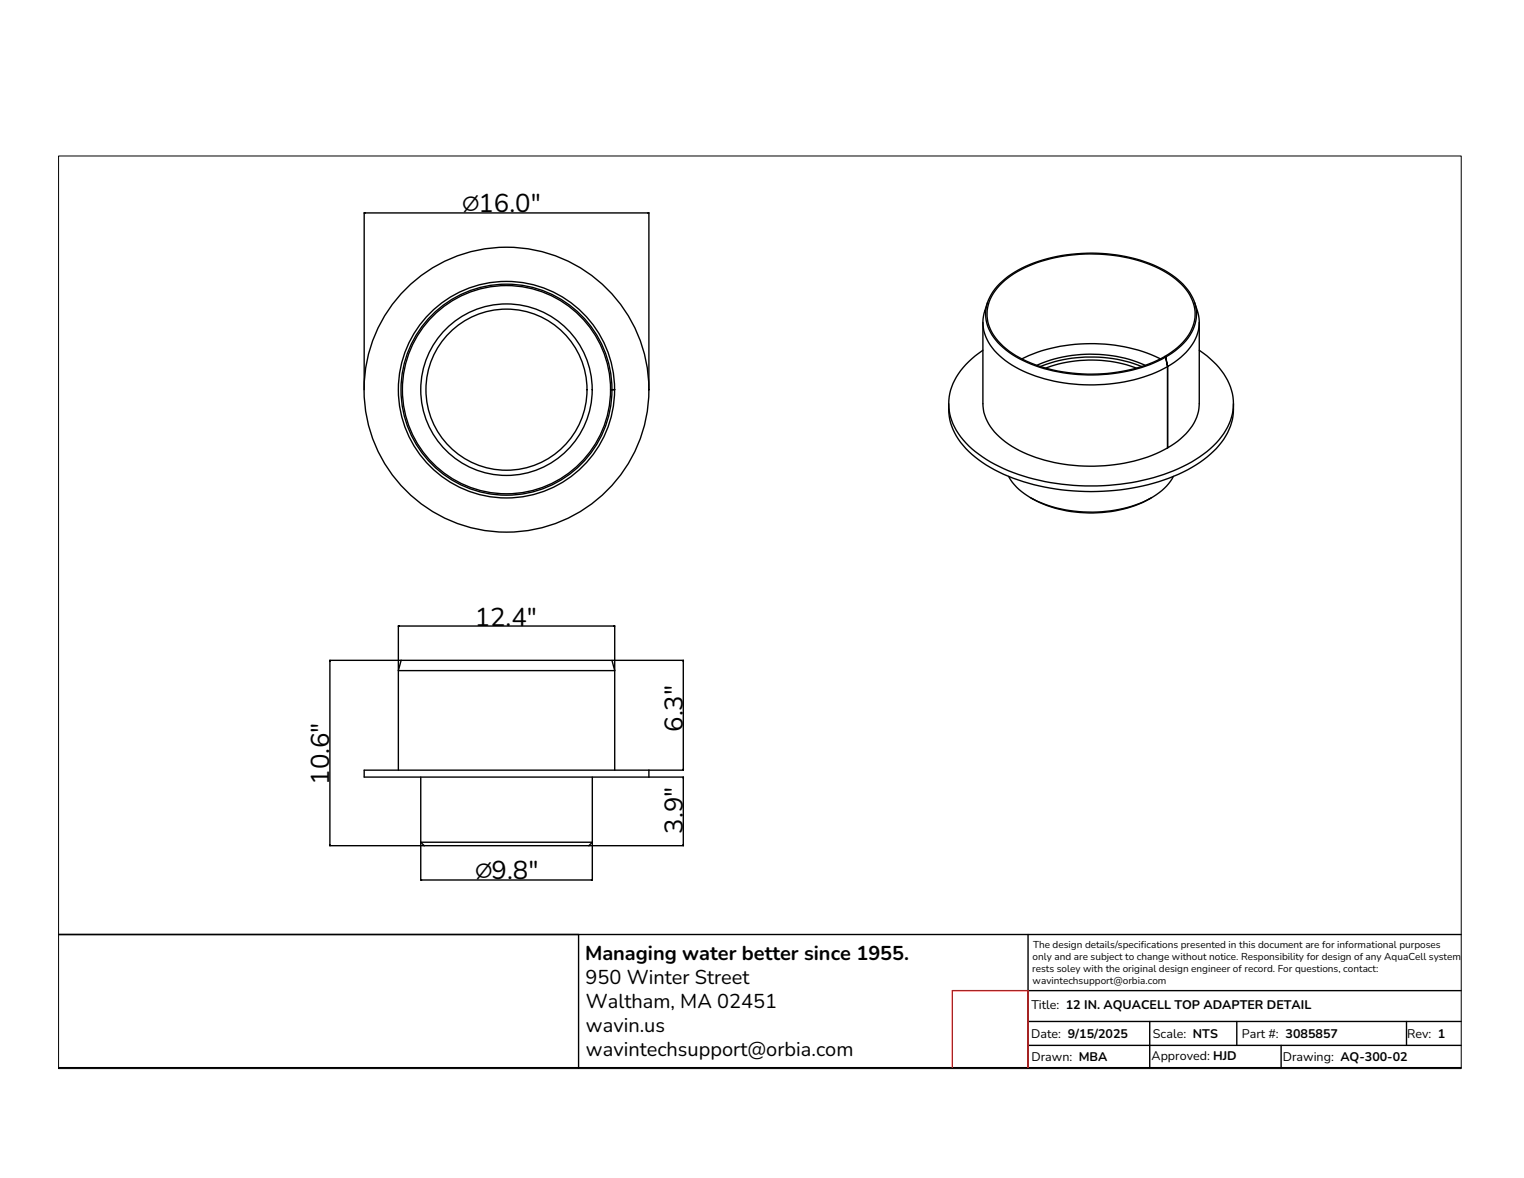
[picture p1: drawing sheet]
<svg xmlns="http://www.w3.org/2000/svg" width="279mm" height="216mm" viewBox="0 0 279 216" stroke-linecap="round" stroke-linejoin="round" font-family="sans-serif">
<!-- layer: DEFAULT -->
<path d="M10.8 171.3h257.1M188.5 171.3v24.4M10.8 195.7h257.1M188.5 191.6h79.4M188.5 181.6h79.4M188.5 187.2h79.4M210.8 187.2v8.5M226.7 187.2v4.4M234.9 191.6v4.1M257.9 187.2v4.4" fill="none" stroke="#000" stroke-width=".25"/>
<!-- layer: Heath Edit -->
<path d="M10.8 171.3h95.3v24.5" fill="none" stroke="#000" stroke-width=".25"/>
<path d="M174.6 195.8v-14.2h13.9v14.2" fill="none" stroke="#f00" stroke-width=".25"/>
<!-- layer: 0 -->
<g fill="none" stroke="#000" stroke-width=".25">
<path d="M180.2 59.1v14.9a9 9 0 0 0 4.1 7 27.4 27.4 0 0 0 17.3 4.4 27.9 27.9 0 0 0 12.4-3.3M181 55.4a7.8 7.8 0 0 0 2.2 9.8 23.8 23.8 0 0 0 13.7 5.2 29.9 29.9 0 0 0 17.1-3.2M219 55.4a7.6 7.6 0 0 1 .4 6.2 11.6 11.6 0 0 1-5.3 5.6l-.4-1.8a10.1 10.1 0 0 0 5.6-7.1 8.1 8.1 0 0 0-3.4-7.1 25 25 0 0 0-14.8-4.8 27.2 27.2 0 0 0-16.3 4.3 8.7 8.7 0 0 0-4.1 7.5 9.6 9.6 0 0 0 4.9 6.8 29.6 29.6 0 0 0 21.1 3 24.3 24.3 0 0 0 7-2.6l.3 1.8M219.9 59.1v14.9a8.9 8.9 0 0 1-4 6.9l-1.8 1.2v-14.9M111.9 71.4h.8zM173.9 74a11.3 11.3 0 0 0 4.9 9.8 31.9 31.9 0 0 0 16.9 6.1 39.7 39.7 0 0 0 22.8-4.2 14.4 14.4 0 0 0 7.4-8.8l.2-2.9M180.2 64.2a13 13 0 0 0-6.2 8.5 10.4 10.4 0 0 0 3.6 9 29.1 29.1 0 0 0 16 6.9 40.9 40.9 0 0 0 24.1-3.5 16 16 0 0 0 7.9-8 9.5 9.5 0 0 0-2.1-9.7l-2.2-2.2-1.4-1M187.3 65.8a30.3 30.3 0 0 1 25.4 0M190.1 67a25.1 25.1 0 0 1 19.9 0M190.7 67.2a25.7 25.7 0 0 1 18.6 0M191.7 67.5a24 24 0 0 1 16.7 0M213.5 65.3a10.1 10.1 0 0 0 5.6-7.1 8.4 8.4 0 0 0-4.1-7.4 26.9 26.9 0 0 0-17-4.2 23.8 23.8 0 0 0-13.8 4.8 7.8 7.8 0 0 0-3.1 7.6 11.1 11.1 0 0 0 6.4 6.9 30.1 30.1 0 0 0 26-.5h.2h-.2"/>
<path d="M214 67.2v14.9M184.9 87.3a12 12 0 0 0 7.3 5.4 24.7 24.7 0 0 0 19.2-1.7 9.7 9.7 0 0 0 3.7-3.7M188.9 91.2a23.4 23.4 0 0 0 22.2 0M214 82.1h.1M73 122.9h39.7M66.8 141.2h52.2v1.2h-52.2zM73 141.2v-18.3l.5-1.9h38.7l.5 1.9v18.3M77.1 142.4v12M77.1 154.4h31.5M108.6 142.4v12l-.6 .6h-30.2l-.7-.6"/>
<circle cx="92.8" cy="71.4" r="19.8"/>
<circle cx="92.9" cy="71.4" r="26.1"/>
<circle cx="92.9" cy="71.4" r="19.3"/>
<circle cx="92.9" cy="71.4" r="19.1"/>
<circle cx="92.9" cy="71.4" r="15.7"/>
<circle cx="92.9" cy="71.4" r="14.8"/>
</g>
<!-- layer: DIMENSION -->
<g fill="none" stroke="#000" stroke-width=".25">
<path d="M66.8 39l.1 .1zM118.8 39h.2zM66.8 71.4v-32.4h52.2v32.4M73 114.7h.2zM112.6 114.7h.1zM60.5 121l-.1 .2zM73 122.9v-8.2h39.7v8.2M73.5 121h-13v34h17.3M112.2 121h13.1v20.2h-6.3M125.3 121l-.1 .2zM60.4 154.8l.1 .2zM77.1 154.4v6.9h31.5v-6.9"/>
<path d="M119 142.4h6.3v12.6h-17.3M125.2 154.8l.1 .2zM125.2 141l.1 .2zM125.3 142.4l-.1 .2zM77.1 161.3h.2zM108.4 161.3h.2z"/>
</g>
<!-- layer: 0 -->
<path d="M10.7 28.6h257.2v167.2h-257.2z" fill="none" stroke="#000" stroke-width=".18"/>
<g font-size="4.7">
<text x="84.9" y="38.9">∅16.0&quot;</text>
<text x="87" y="114.7">12.4&quot;</text>
<text x="125.2" y="134.1" transform="rotate(-90 125.2 134.1)">6.3&quot;</text>
<text x="60.4" y="143.8" transform="rotate(-90 60.4 143.8)">10.6&quot;</text>
<text x="125.2" y="152.8" transform="rotate(-90 125.2 152.8)">3.9&quot;</text>
<text x="87.3" y="161.1">∅9.8&quot;</text>
</g>
<g font-size="3.7">
<text x="107.3" y="176">Managing water better since 1955.</text>
<text x="107.4" y="180.4">950 Winter Street</text>
<text x="107.4" y="184.8">Waltham, MA 02451</text>
<text x="107.4" y="189.1">wavin.us</text>
<text x="107.4" y="193.5">wavintechsupport@orbia.com</text>
</g>
<g font-size="2.3">
<text x="189.1" y="184.9">Title: 12 IN. AQUACELL TOP ADAPTER DETAIL</text>
<text x="189.1" y="190.3">Date: 9/15/2025</text>
<text x="211.4" y="190.2">Scale: NTS</text>
<text x="227.7" y="190.2">Part #: 3085857</text>
<text x="258" y="190.3">Rev: 1</text>
<text x="189.1" y="194.4">Drawn: MBA</text>
<text x="211.1" y="194.2">Approved: HJD</text>
<text x="235.2" y="194.4">Drawing: AQ-300-02</text>
</g>
<g font-size="1.8">
<text x="189.4" y="173.8">The design details/specifications presented in this document are for informational purposes</text>
<text x="189.2" y="178.1">rests soley with the original design engineer of record. For questions, contact:</text>
<text x="189.3" y="176">only and are subject to change without notice. Responsibility for design of any AquaCell system</text>
<text x="189.3" y="180.3">wavintechsupport@orbia.com</text>
</g>
</svg>
